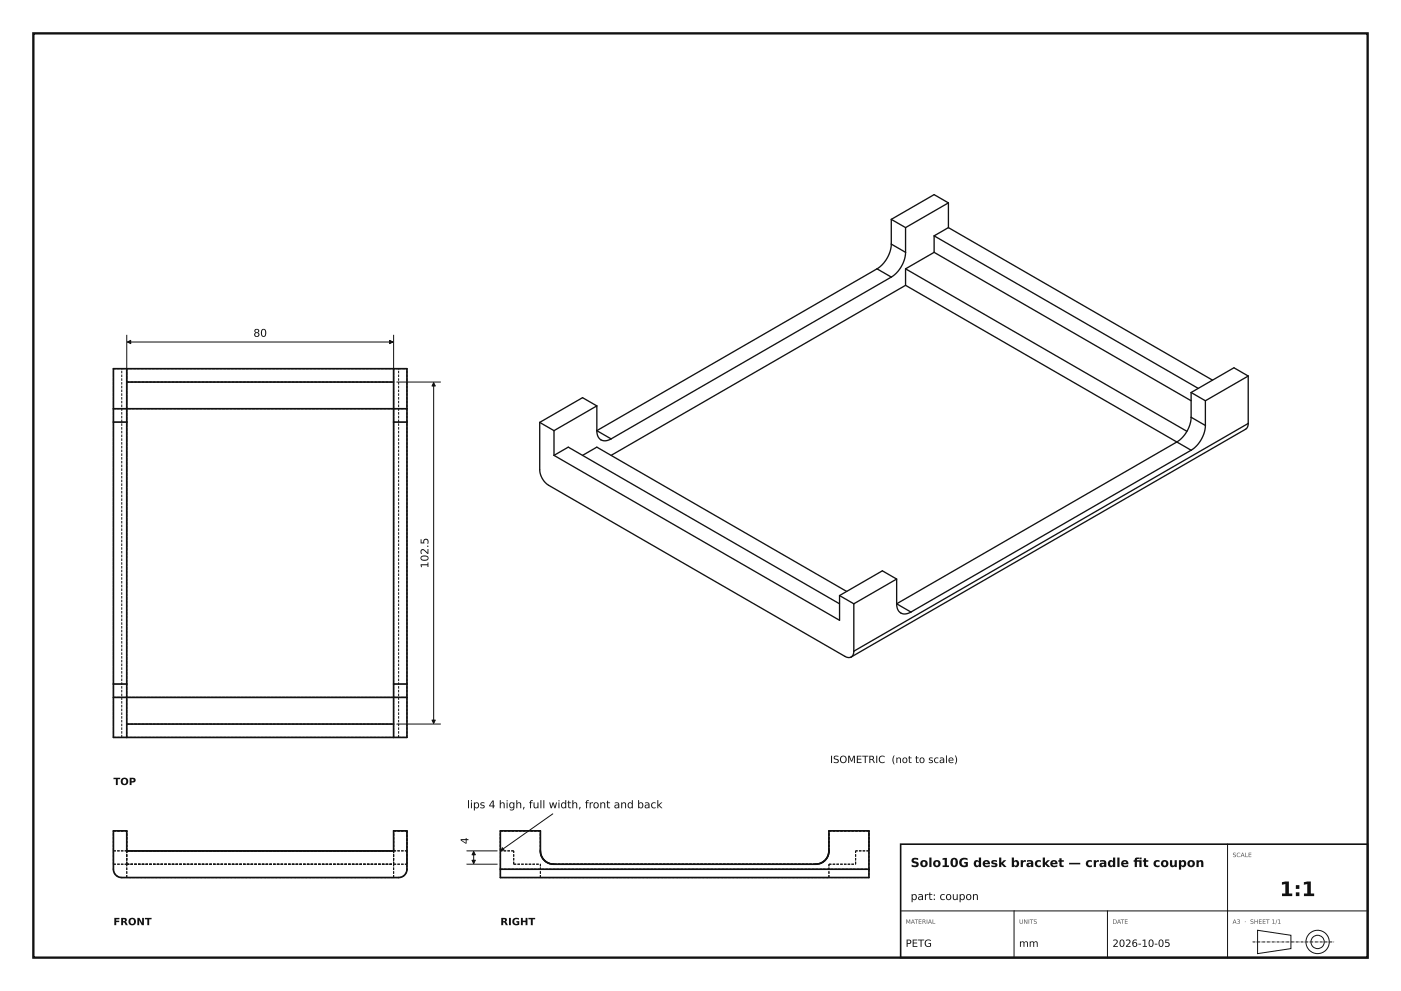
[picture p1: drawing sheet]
<svg xmlns="http://www.w3.org/2000/svg" width="420mm" height="297mm" viewBox="0 0 420 297" stroke-linecap="round" stroke-linejoin="round" font-family="sans-serif">
<path d="M10 10h400v277h-400z" fill="none" stroke="#111" stroke-width=".7" stroke-linecap="butt"/>
<path d="M270 253h140v34h-140z" fill="none" stroke="#111" stroke-width=".49"/>
<g fill="none" stroke="#111" stroke-width=".3">
<path d="M38 100.5v64.2M38.2 102.5h79.6M118 100.5v64.2M119 114.5h13M130 114.7v102.1M119 217h13M140 259h9M140 255h9M142 255.2v3.6M165.7 243.9l-15.5 11M368 253v34M270 273h140"/>
<path d="M304 273v14M332 273v14M377 278.8l10 1.5v4l-10 1.5z"/>
<circle cx="395" cy="282.3" r="2"/>
<circle cx="395" cy="282.3" r="3.5"/>
</g>
<g fill="none" stroke="#111" stroke-width=".5">
<path d="M38 110.5v16M38 114.5h80M118 110.5v16M34 122.5v4M34 122.5v-12h88v12M34 126.5v78.5M34 126.5h4M34 122.5h88M38 126.5v78.5M118 126.5v78.5M118 126.5h4M122 122.5v4"/>
<path d="M122 126.5v78.5M34 205v4M34 209v12h88v-12M34 209h88M34 205h4M38 205v16M38 217h80M118 205v16M118 205h4M122 205v4M34 249h4v6h80v-6h4v11.5a2.5 2.5 0 0 1-2.5 2.5h-83a2.5 2.5 0 0 1-2.5-2.5zM150 260.5v2.5h110.5v-2.5"/>
<path d="M150 260.5v-11.5h12v6a4 4 0 0 0 4 4h78.5a4 4 0 0 0 4-4v-6h12v11.5M150 260.5h110.5"/>
</g>
<g fill="none" stroke="#111" stroke-width=".3" stroke-dasharray=".7 .4" stroke-linecap="butt">
<path d="M34 110.5h2.5M38 110.5v4M38 114.5h80M118 110.5v4M119.5 110.5h-83M119.5 110.5h2.5M34 122.5h4M38 122.5v-8M118 122.5h-80M118 122.5v-8M118 122.5h4M34 209h4"/>
<path d="M38 209v-86.5M38 217v4M38 217v-8M38 217h80M118 209h-80M118 209v-86.5M118 217v-8M118 217v4M118 209h4M34 221h2.5M34 221v-110.5M36.5 221v-110.5"/>
<path d="M119.5 221h-83M119.5 221h2.5M119.5 221v-110.5M122 221v-110.5M34 255v-6M34 255v4M34 259v-4M34 249h4M34 259h4M34 255h4M38 255h80M38 255v-6"/>
<path d="M38 259v-4M38 255v4M38 259h80M118 249h4M118 255v-6M118 255v4M118 259v-4M118 259h4M118 255h4M122 249v11.5M122 249v6M122 259v-4"/>
<path d="M122 255v4M150 255v-6M154 259h8M154 259v-4M154 255h-4M162 249h-12M162 255v-6M162 255a4 4 0 0 0 4 4M244.5 259h-78.5M244.5 259a4 4 0 0 0 4-4M248.5 255v-6M248.5 259h8"/>
<path d="M256.5 259v-4M260.5 249h-12M260.5 255v-6M260.5 255h-4M34 260.5v-11.5M34 260.5a2.5 2.5 0 0 0 2.5 2.5M38 263v-4M118 263h-80M118 263v-4M119.5 263h-83M119.5 263a2.5 2.5 0 0 0 2.5-2.5M150 260.5v-11.5"/>
<path d="M150 260.5v2.5M150 263h110.5M150 260.5h110.5M162 263h86.5M162 263v-4M248.5 263v-4M260.5 260.5v-11.5M260.5 260.5v2.5"/>
</g>
<g fill="none" stroke="#111" stroke-width=".4">
<path d="M267.2 73.2a9.5 9.5 0 0 1-4.3 7.4M267.2 65.7v7.5M267.2 65.7l4.3 2.5M267.2 73.2l4.3 2.4M271.5 75.6a9.5 9.5 0 0 1-4.3 7.4M271.5 68.2v7.4M280 70.7v4.9M280 75.6l-8.5 5M280 70.7l79.2 45.7M280 75.6l77.1 44.5M284.3 60.8l-4.3-2.5-12.8 7.4M284.3 60.8l-12.8 7.4"/>
<path d="M284.3 60.8v7.4M284.3 68.2l-4.3 2.5M284.3 68.2l79.2 45.7M262.9 80.6l-84 48.5M262.9 80.6l4.3 2.4M267.2 83l-84 48.5M271.5 85.5l85.6 49.4M271.5 85.5l-88.3 51M271.5 80.6v4.9M271.5 80.6l84.3 48.7M357.1 117.6v7.4M357.1 117.6l4.3 2.5"/>
<path d="M374.2 112.7v14.2M374.2 112.7l-12.8 7.4M374.2 112.7l-4.3-2.5-12.8 7.4M161.8 126.6v14.2a5.9 5.9 0 0 0 2.7 4.6l88.8 51.3 1.1 .4 .8-.2M161.8 126.6l4.3 2.5M166.1 136.5l85.6 49.4v-7.4M166.1 129.1v7.4M166.1 136.5l4.3-2.5 81.3 47M174.6 136.5l4.3-2.5 74.9 43.3M178.9 129.1a2.61 2.61 0 0 0 1.3 2.7 2.61 2.61 0 0 0 3-.3M178.9 121.7l-4.3-2.5-12.8 7.4M178.9 121.7l-12.8 7.4"/>
<path d="M178.9 121.7v7.4M178.9 129.1l4.3 2.4M357.1 125a9.5 9.5 0 0 1-4.3 7.5l-84 48.5M357.1 134.9l-84 48.5M357.1 125l4.3 2.5M361.4 127.5a9.5 9.5 0 0 1-4.3 7.4M361.4 120.1v7.4M374.2 126.9l-.2 1.1-.6 .6-118.2 68.3M374.2 126.9l-118.2 68.3M251.7 178.5l4.3 2.5M268.8 173.5v7.5M268.8 173.5l-12.8 7.5"/>
<path d="M268.8 173.5l-4.3-2.4-12.8 7.4M256 195.2l-.3 1.1-.5 .6M256 181v14.2M268.8 181a2.61 2.61 0 0 0 1.3 2.7 2.61 2.61 0 0 0 3-.3M268.8 181l4.3 2.4"/>
</g>
<path d="M375.5 282.3h24.5" fill="none" stroke="#111" stroke-width=".3" stroke-dasharray=".9 .2 .1 .2" stroke-linecap="butt"/>
<g fill="#111" stroke="#111" stroke-width=".3">
<path d="M116.8 102l1 .5-1 .5z"/>
<path d="M38.2 102.5l1-.5v1z"/>
<path d="M130 114.7l.5 1h-1z"/>
<path d="M129.5 215.8h1l-.5 1z"/>
<path d="M142 255.2l.5 1h-1z"/>
<path d="M141.5 257.8h1l-.5 1z"/>
<path d="M150.6 254l.5 .7-.9 .2z"/>
</g>
<text font-size="6" fill="#111" x="383.6" y="268.6">1:1</text>
<g font-size="3.7" fill="#111">
<text x="273" y="259.8">Solo10G desk bracket — cradle ft coupon</text>
<text x="339.8" y="259.8">i</text>
</g>
<g font-size="3.2" fill="#111">
<text x="76" y="100.9">80</text>
<text x="128.4" y="170.3" transform="rotate(-90 128.4 170.3)">102.5</text>
<text x="140" y="242.2">lips 4 high, full width, front and back</text>
<text x="140.4" y="253" transform="rotate(-90 140.4 253)">4</text>
<text x="273" y="269.7">part: coupon</text>
</g>
<g font-size="3" fill="#111">
<text x="248.8" y="228.7">ISOMETRIC (not to scale)</text>
<text x="34" y="235.3">TOP</text>
<text x="34" y="277.3">FRONT</text>
<text x="150" y="277.3">RIGHT</text>
<text x="271.5" y="283.8">PETG</text>
<text x="305.5" y="283.8">mm</text>
<text x="333.5" y="283.8">2026-10-05</text>
</g>
<g font-size="1.8" fill="#555">
<text x="369.5" y="256.9">SCALE</text>
<text x="271.5" y="276.9">MATERIAL</text>
<text x="305.5" y="276.9">UNITS</text>
<text x="333.5" y="276.9">DATE</text>
<text x="369.5" y="276.9">A3 · SHEET 1/1</text>
</g>
</svg>
